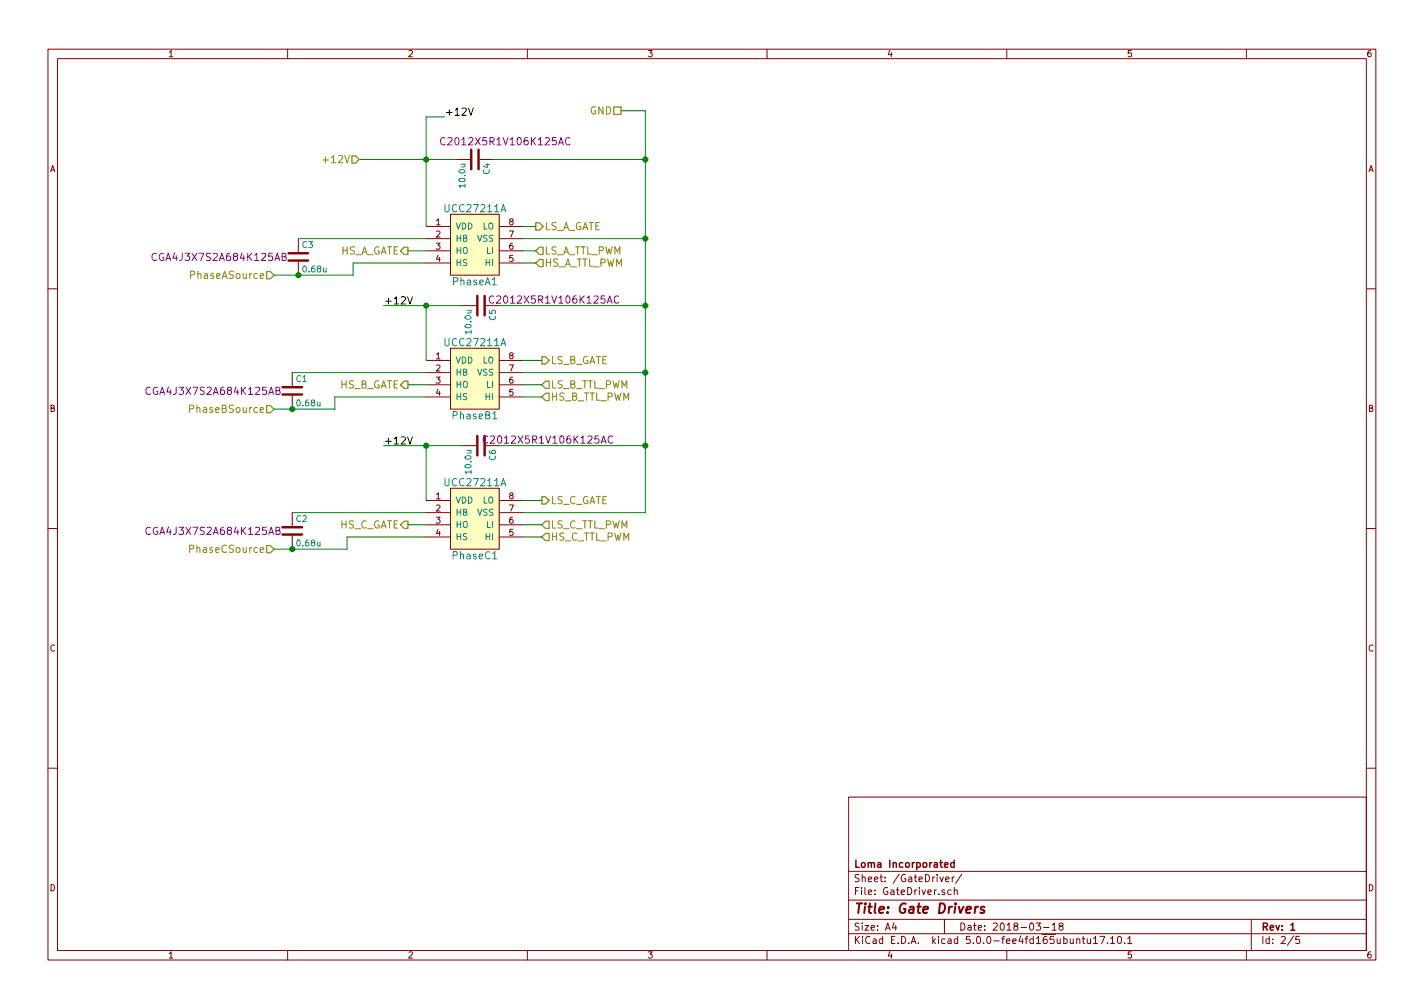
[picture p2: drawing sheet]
EESchema Schematic File Version 4
LIBS:bldc_v1-cache
EELAYER 26 0
EELAYER END
$Descr A4 11693 8268
encoding utf-8
Sheet 2 5
Title "Gate Drivers"
Date "2018-03-18"
Rev "1"
Comp "Loma Incorporated"
Comment1 ""
Comment2 ""
Comment3 ""
Comment4 ""
$EndDescr
$Comp
L infineon:UCC2720xA PhaseA1
U 1 1
P 3800 1900
F 0 "PhaseA1" H 3900 1500 60  0000 C CNN
F 1 "UCC27211A" H 3900 2100 60  0000 C CNN
F 2 "Housings_SOIC:Infineon_PG-DSO-8-43" H 3800 1900 60  0001 C CNN
F 3 "" H 3800 1900 60  0001 C CNN
	1    3800 1900
	1    0    0    -1  
$EndComp
$Comp
L infineon:UCC2720xA PhaseB1
U 1 1
P 3800 3000
F 0 "PhaseB1" H 3900 2600 60  0000 C CNN
F 1 "UCC27211A" H 3900 3200 60  0000 C CNN
F 2 "Housings_SOIC:Infineon_PG-DSO-8-43" H 3800 3000 60  0001 C CNN
F 3 "" H 3800 3000 60  0001 C CNN
	1    3800 3000
	1    0    0    -1  
$EndComp
$Comp
L infineon:UCC2720xA PhaseC1
U 1 1
P 3800 4150
F 0 "PhaseC1" H 3900 3750 60  0000 C CNN
F 1 "UCC27211A" H 3900 4350 60  0000 C CNN
F 2 "Housings_SOIC:Infineon_PG-DSO-8-43" H 3800 4150 60  0001 C CNN
F 3 "" H 3800 4150 60  0001 C CNN
	1    3800 4150
	1    0    0    -1  
$EndComp
$Comp
L Device:C C3
U 1 1
P 2450 2100
F 0 "C3" H 2475 2200 50  0000 L CNN
F 1 "0.68u" H 2475 2000 50  0000 L CNN
F 2 "Capacitors_SMD:C_0805_HandSoldering" H 2488 1950 50  0001 C CNN
F 3 "" H 2450 2100 50  0001 C CNN
F 4 "CGA4J3X7S2A684K125AB" H 1800 2100 60  0000 C CNN "PN"
	1    2450 2100
	1    0    0    -1  
$EndComp
$Comp
L Device:C C1
U 1 1
P 2400 3200
F 0 "C1" H 2425 3300 50  0000 L CNN
F 1 "0.68u" H 2425 3100 50  0000 L CNN
F 2 "Capacitors_SMD:C_0805_HandSoldering" H 2438 3050 50  0001 C CNN
F 3 "" H 2400 3200 50  0001 C CNN
F 4 "CGA4J3X7S2A684K125AB" H 1750 3200 60  0000 C CNN "PN"
	1    2400 3200
	1    0    0    -1  
$EndComp
$Comp
L Device:C C2
U 1 1
P 2400 4350
F 0 "C2" H 2425 4450 50  0000 L CNN
F 1 "0.68u" H 2425 4250 50  0000 L CNN
F 2 "Capacitors_SMD:C_0805_HandSoldering" H 2438 4200 50  0001 C CNN
F 3 "" H 2400 4350 50  0001 C CNN
F 4 "CGA4J3X7S2A684K125AB" H 1750 4350 60  0000 C CNN "PN"
	1    2400 4350
	1    0    0    -1  
$EndComp
Text HLabel 2250 2250 0    60   Input ~ 0
PhaseASource
Text HLabel 2250 3350 0    60   Input ~ 0
PhaseBSource
Text HLabel 2250 4500 0    60   Input ~ 0
PhaseCSource
Text HLabel 5100 900  0    60   UnSpc ~ 0
GND
Text HLabel 4400 1850 2    60   Output ~ 0
LS_A_GATE
Text HLabel 3350 2050 0    60   Output ~ 0
HS_A_GATE
Wire Wire Line
	3500 2050 3350 2050
Wire Wire Line
	2250 2250 2450 2250
Wire Wire Line
	3500 2150 2900 2150
Wire Wire Line
	2900 2150 2900 2250
Connection ~ 2450 2250
Wire Wire Line
	2450 1950 3500 1950
Wire Wire Line
	4300 1850 4400 1850
Text HLabel 4450 2950 2    60   Output ~ 0
LS_B_GATE
Wire Wire Line
	4300 2950 4450 2950
Connection ~ 2400 3350
Wire Wire Line
	2400 3050 3500 3050
Wire Wire Line
	2250 4500 2400 4500
Wire Wire Line
	2850 4500 2850 4400
Wire Wire Line
	2850 4400 3500 4400
Connection ~ 2400 4500
Wire Wire Line
	2400 4200 3500 4200
Wire Wire Line
	2250 3350 2400 3350
Wire Wire Line
	2750 3350 2750 3250
Wire Wire Line
	2750 3250 3500 3250
Text HLabel 3350 3150 0    60   Output ~ 0
HS_B_GATE
Wire Wire Line
	3350 3150 3500 3150
Text HLabel 4450 4100 2    60   Output ~ 0
LS_C_GATE
Text HLabel 3350 4300 0    60   Output ~ 0
HS_C_GATE
Wire Wire Line
	3500 4300 3350 4300
Wire Wire Line
	4300 4100 4450 4100
Wire Wire Line
	5300 900  5300 1300
Wire Wire Line
	5300 1950 4300 1950
Wire Wire Line
	5300 3050 4300 3050
Connection ~ 5300 1950
Wire Wire Line
	5300 4200 4300 4200
Connection ~ 5300 3050
$Comp
L Device:C C4
U 1 1
P 3900 1300
F 0 "C4" H 3925 1400 50  0000 L CNN
F 1 "10.0u" H 3925 1200 50  0000 L CNN
F 2 "Capacitors_SMD:C_0805_HandSoldering" H 3938 1150 50  0001 C CNN
F 3 "" H 3900 1300 50  0001 C CNN
F 4 "C2012X5R1V106K125AC" V 3750 1550 60  0000 C CNN "PN"
	1    3900 1300
	0    1    1    0   
$EndComp
Wire Wire Line
	5300 900  5100 900 
Wire Wire Line
	4050 1300 5300 1300
Connection ~ 5300 1300
Wire Wire Line
	2950 1300 3500 1300
Wire Wire Line
	3500 950  3500 1300
$Comp
L Device:C C5
U 1 1
P 3950 2500
F 0 "C5" H 3975 2600 50  0000 L CNN
F 1 "10.0u" H 3975 2400 50  0000 L CNN
F 2 "Capacitors_SMD:C_0805_HandSoldering" H 3988 2350 50  0001 C CNN
F 3 "" H 3950 2500 50  0001 C CNN
F 4 "C2012X5R1V106K125AC" V 3900 3100 60  0000 C CNN "PN"
	1    3950 2500
	0    1    1    0   
$EndComp
Wire Wire Line
	4100 2500 5300 2500
Connection ~ 5300 2500
Wire Wire Line
	3150 2500 3500 2500
Wire Wire Line
	3500 2500 3500 2950
$Comp
L Device:C C6
U 1 1
P 3950 3650
F 0 "C6" H 3975 3750 50  0000 L CNN
F 1 "10.0u" H 3975 3550 50  0000 L CNN
F 2 "Capacitors_SMD:C_0805_HandSoldering" H 3988 3500 50  0001 C CNN
F 3 "" H 3950 3650 50  0001 C CNN
F 4 "C2012X5R1V106K125AC" V 3900 4200 60  0000 C CNN "PN"
	1    3950 3650
	0    1    1    0   
$EndComp
Wire Wire Line
	4100 3650 5300 3650
Connection ~ 5300 3650
Wire Wire Line
	3500 4100 3500 3650
Wire Wire Line
	3150 3650 3500 3650
Text HLabel 4400 2050 2    60   Input ~ 0
LS_A_TTL_PWM
Wire Wire Line
	4300 2050 4400 2050
Text HLabel 4400 2150 2    60   Input ~ 0
HS_A_TTL_PWM
Wire Wire Line
	4400 2150 4300 2150
Text HLabel 4450 3150 2    60   Input ~ 0
LS_B_TTL_PWM
Wire Wire Line
	4450 3150 4300 3150
Text HLabel 4450 3250 2    60   Input ~ 0
HS_B_TTL_PWM
Wire Wire Line
	4450 3250 4300 3250
Text HLabel 4450 4300 2    60   Input ~ 0
LS_C_TTL_PWM
Wire Wire Line
	4300 4300 4450 4300
Text HLabel 4450 4400 2    60   Input ~ 0
HS_C_TTL_PWM
Wire Wire Line
	4300 4400 4450 4400
Text HLabel 2950 1300 0    60   Input ~ 0
+12V
Connection ~ 3500 1300
Wire Wire Line
	3650 950  3500 950 
Connection ~ 3500 2500
Connection ~ 3500 3650
Text Label 3650 950  0    60   ~ 0
+12V
Text Label 3150 2500 0    60   ~ 0
+12V
Text Label 3150 3650 0    60   ~ 0
+12V
Wire Wire Line
	2450 2250 2900 2250
Wire Wire Line
	2400 3350 2750 3350
Wire Wire Line
	2400 4500 2850 4500
Wire Wire Line
	5300 1950 5300 2500
Wire Wire Line
	5300 3050 5300 3650
Wire Wire Line
	5300 1300 5300 1950
Wire Wire Line
	5300 2500 5300 3050
Wire Wire Line
	5300 3650 5300 4200
Wire Wire Line
	3500 1300 3750 1300
Wire Wire Line
	3500 1300 3500 1850
Wire Wire Line
	3500 2500 3800 2500
Wire Wire Line
	3500 3650 3800 3650
$EndSCHEMATC
